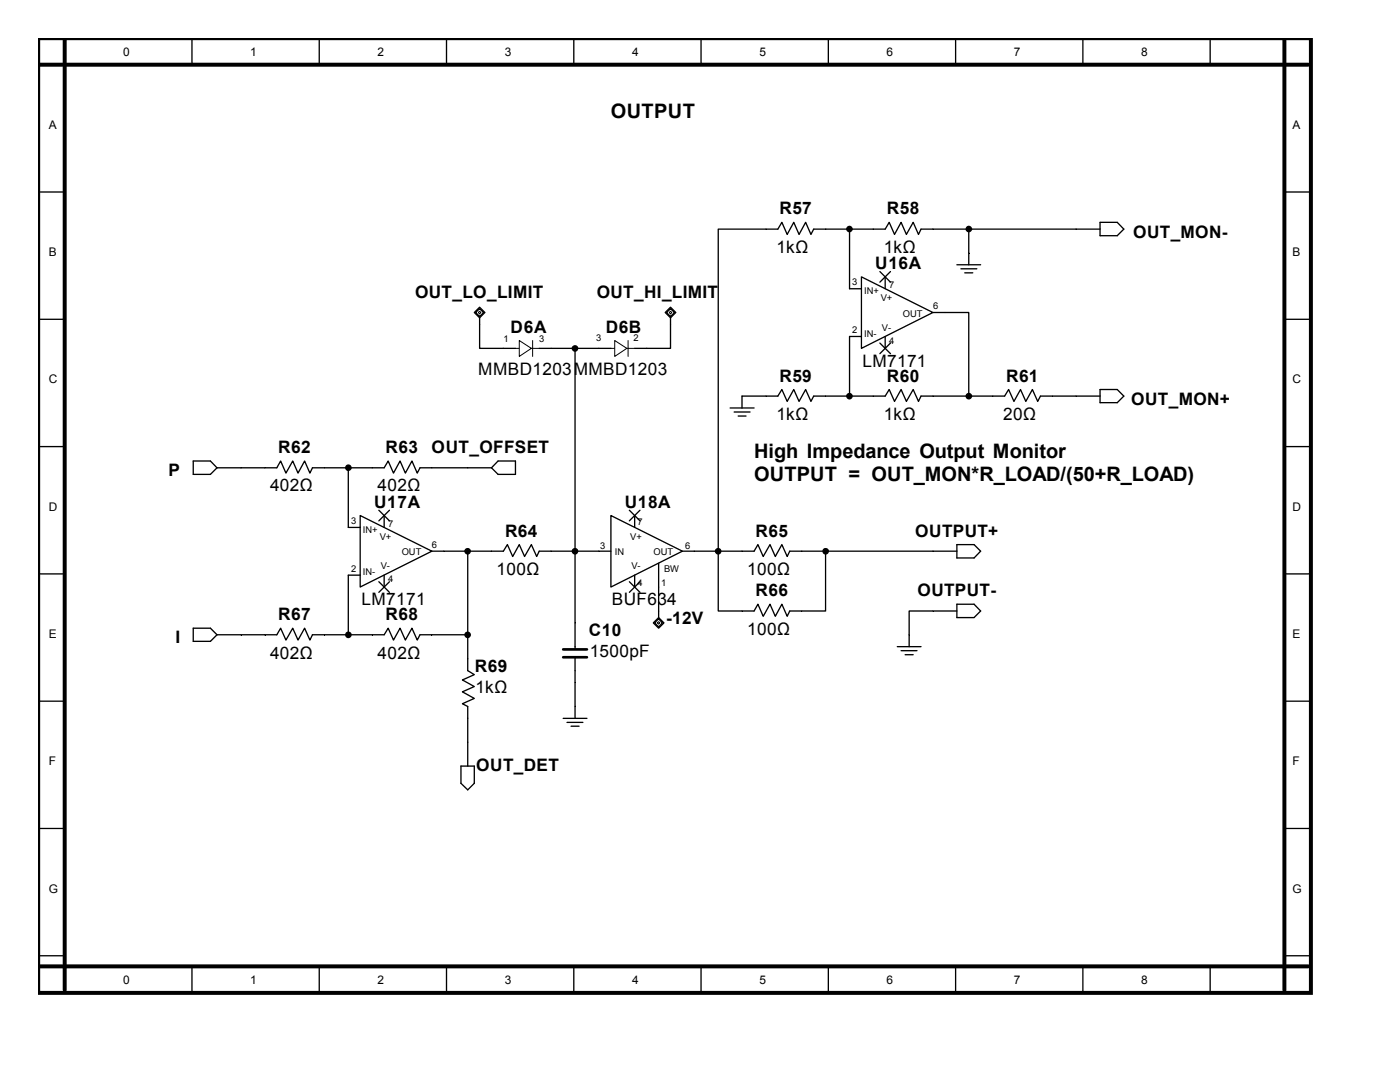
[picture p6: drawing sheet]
<svg xmlns="http://www.w3.org/2000/svg" width="279mm" height="216mm" viewBox="0 0 279 216" stroke-linecap="round" stroke-linejoin="round" font-family="sans-serif">
<path d="M7.6 7.6h254v190.5h-254zM7.6 12.9h253.5M12.9 7.6v190M256.3 7.6v190M7.6 192.8h253.5" fill="none" stroke="#000" stroke-width=".79"/>
<g fill="none" stroke="#000" stroke-width=".26">
<path d="M38.3 7.6v5.3M63.7 7.6v5.3M89.1 7.6v5.3M114.5 7.6v5.3M139.9 7.6v5.3M165.3 7.6v5.3M190.7 7.6v5.3M216.1 7.6v5.3M241.5 7.6v5.3M7.6 38.3h5.3M256.3 38.3h5.3M7.6 63.7h5.3"/>
<path d="M256.3 63.7h5.3M7.6 89.1h5.3M256.3 89.1h5.3M7.6 114.5h5.3M256.3 114.5h5.3M7.6 139.9h5.3M256.3 139.9h5.3M7.6 165.3h5.3M256.3 165.3h5.3M7.6 190.7h5.3M38.3 192.8v5.3M63.7 192.8v5.3"/>
<path d="M89.1 192.8v5.3M114.5 192.8v5.3M139.9 192.8v5.3M165.3 192.8v5.3M190.7 192.8v5.3M216.1 192.8v5.3M241.5 192.8v5.3M256.3 190.7h5.3"/>
</g>
<path d="M132.8 62.4l1-1.1 1.1 1.1-1.1 1z" fill-rule="evenodd" fill="#fff"/>
<path d="M132.8 62.4l1-1.1 1.1 1.1-1.1 1zM133 62.4l.8-.8 .8 .8-.8 .8zM133.8 63.4v1.4" fill="none" stroke="#000" stroke-width=".26"/>
<path d="M133.6 62.4l.2-.3 .3 .3-.3 .3z" fill="none" stroke="#000" stroke-width=".2"/>
<path d="M94.7 62.4l1-1.1 1.1 1.1-1.1 1z" fill-rule="evenodd" fill="#fff"/>
<path d="M94.7 62.4l1-1.1 1.1 1.1-1.1 1zM94.9 62.4l.8-.8 .8 .8-.8 .8zM95.7 63.4v1.4" fill="none" stroke="#000" stroke-width=".26"/>
<path d="M95.5 62.4l.2-.3 .3 .3-.3 .3zM102.9 69.5h4.7M106.3 67.9v3.2" fill="none" stroke="#000" stroke-width=".2"/>
<path d="M103.6 67.9l2.4 1.6-2.4 1.6z" fill="#fff"/>
<path d="M103.6 67.9l2.4 1.6-2.4 1.6zM121.9 69.5h4.8M125.3 67.9v3.2" fill="none" stroke="#000" stroke-width=".2"/>
<path d="M100.5 69.5h2.4M107.6 69.5h2.4" fill="none" stroke="#000" stroke-width=".26"/>
<path d="M122.7 67.9l2.4 1.6-2.4 1.6z" fill="#fff"/>
<path d="M122.7 67.9l2.4 1.6-2.4 1.6z" fill="none" stroke="#000" stroke-width=".2"/>
<g fill="none" stroke="#000" stroke-width=".26">
<path d="M169.5 57.6h2.4M171.9 55.2l14.3 7.2-14.3 7.1zM175.6 54.2l2.1 2.1M176.7 55.2v2.4M177.7 54.2l-2.1 2.1M191 52.8h4.7M191.8 53.6h3.1M192.5 54.4h1.6M193.3 50.5v2.3M119.5 69.5h2.4M126.7 69.5h2.3M148.1 79v2.4"/>
<path d="M169.5 67.1h2.4M175.6 68.5l2.1 2.1M176.7 67.1v2.4M177.7 68.5l-2.1 2.1M186.2 62.4h2.4M145.7 81.4h4.8M146.5 82.2h3.2M147.3 83h1.6M69.5 105.2h2.4M69.5 114.8h2.4M71.9 102.9l14.3 7.1-14.3 7.1zM75.6 101.8l2.1 2.1"/>
<path d="M75.6 116.1l2.1 2.1M76.7 102.9v2.3M76.7 114.8v2.3M77.7 101.8l-2.1 2.1M77.7 116.1l-2.1 2.1M86.2 110h2.4M119.5 110h2.4M121.9 102.9l14.3 7.1-14.3 7.1zM125.6 101.8l2.1 2.1M125.6 116.1l2.1 2.1M126.7 102.9v2.3M126.7 114.8v2.3"/>
<path d="M127.7 101.8l-2.1 2.1M127.7 116.1l-2.1 2.1M131.4 112.4v4.7M136.2 110h2.4M179.1 129h4.7M179.8 129.8h3.2M180.6 130.6h1.6M181.4 126.7v2.3"/>
<circle cx="193.4" cy="45.7" r=".53"/>
<circle cx="114.7" cy="69.5" r=".53"/>
<circle cx="193.4" cy="79.1" r=".54"/>
<circle cx="93.3" cy="110" r=".53"/>
<circle cx="114.7" cy="110" r=".53"/>
</g>
<g fill="#000">
<circle cx="193.4" cy="45.7" r=".53"/>
<circle cx="114.7" cy="69.5" r=".53"/>
<circle cx="193.4" cy="79.1" r=".54"/>
<circle cx="93.3" cy="110" r=".53"/>
<circle cx="114.7" cy="110" r=".53"/>
</g>
<path d="M130.4 124.3l1-1.1 1.1 1.1-1.1 1z" fill-rule="evenodd" fill="#fff"/>
<g fill="none" stroke="#000" stroke-width=".26">
<path d="M169.5 45.7v11.9M193.3 45.7v4.8M219.5 45.7h-35.7l-.5 1.1-1.1-2.4-1.3 2.4-1.1-2.4-1.3 2.4-1-2.4-.8 1.3h-14.3l-.6 1.1-1-2.4-1.3 2.4-1.1-2.4-1.3 2.4-1.1-2.4-.8 1.3h-11.9v76.2h7.2l.8-1.3 1 2.4 1.4-2.4 1 2.4 1.3-2.4 1.1 2.4 .5-1.1h7.2v-11.9M219.5 44.4h3.5l1.3 1.3-1.3 1.3h-3.5zM95.7 64.8v4.7h4.8M110 69.5h9.5M114.8 69.5v60.1M133.8 64.8v4.7h-4.8M148.1 79h7.1l.8-1.3 1.1 2.4 1.3-2.4 1.1 2.4 1.3-2.4 1 2.4 .6-1.1h14.3l.8-1.3 1 2.4 1.3-2.4 1.1 2.4 1.3-2.4 1.1 2.4 .5-1.1h16.7l.8-1.3 1.1 2.4 1.3-2.4 1 2.4 1.3-2.4 1.1 2.4 .5-1.1h11.9M169.5 67.1v11.9M188.6 62.4h4.7v16.6M219.5 77.7h3.5l1.3 1.3-1.3 1.3h-3.5z"/>
<path d="M38.6 92h3.4l1.3 1.3-1.3 1.4h-3.4zM43.3 93.3h11.9l.8-1.3 1.1 2.4 1.3-2.4 1.1 2.4 1.3-2.4 1 2.4 .6-1.1h14.3l.8-1.3 1 2.4 1.3-2.4 1.1 2.4 1.3-2.4 1.1 2.4 .5-1.1h14.3M69.5 93.3v11.9M99.4 92h3.5v2.7h-3.5l-1.3-1.4zM69.5 114.8v11.9M88.6 110h11.9l.8-1.3 1 2.3 1.3-2.3 1.1 2.3 1.3-2.3 1.1 2.3 .5-1h11.9M93.3 110v23.8l1.4 .8-2.4 1.1 2.4 1.3-2.4 1 2.4 1.4-2.4 1 1 .6v11.9M131.4 117.1v6.1M138.6 110h11.9l.8-1.3 1 2.3 1.4-2.3 1 2.3 1.3-2.3 1.1 2.3 .5-1h33.4M191 108.7h3.4l1.3 1.3-1.3 1.3h-3.4zM38.6 125.3h3.4l1.3 1.4-1.3 1.3h-3.4zM43.3 126.7h11.9l.8-1.4 1.1 2.4 1.3-2.4 1.1 2.4 1.3-2.4 1 2.4 .6-1h14.3l.8-1.4 1 2.4 1.3-2.4 1.1 2.4 1.3-2.4 1.1 2.4 .5-1h9.5"/>
<path d="M114.8 131.1v12.2M130.4 124.3l1-1.1 1.1 1.1-1.1 1zM130.6 124.3l.8-.8 .8 .8-.8 .8zM191 121.9h-9.6v4.8M191 120.6h3.4l1.3 1.3-1.3 1.3h-3.4zM92 152.9h2.7v3.4l-1.4 1.3-1.3-1.3zM112.4 143.3h4.7M113.2 144.1h3.1M114 144.9h1.6"/>
<circle cx="169.5" cy="45.7" r=".52"/>
<circle cx="169.5" cy="79.1" r=".53"/>
<circle cx="69.5" cy="93.3" r=".53"/>
<circle cx="143.3" cy="110" r=".53"/>
<circle cx="164.8" cy="110" r=".54"/>
<circle cx="69.5" cy="126.7" r=".54"/>
<circle cx="93.3" cy="126.7" r=".53"/>
</g>
<path d="M131.1 124.3l.3-.3 .3 .3-.3 .2z" fill="none" stroke="#000" stroke-width=".2"/>
<g fill="#000">
<circle cx="169.5" cy="45.7" r=".52"/>
<circle cx="169.5" cy="79.1" r=".53"/>
<circle cx="69.5" cy="93.3" r=".53"/>
<circle cx="143.3" cy="110" r=".53"/>
<circle cx="164.8" cy="110" r=".54"/>
<circle cx="69.5" cy="126.7" r=".54"/>
<circle cx="93.3" cy="126.7" r=".53"/>
</g>
<path d="M112.4 129.6h4.7M112.4 131.1h4.7" fill="none" stroke="#000" stroke-width=".53"/>
<g font-size="4">
<text x="121.9" y="23.5">OUTPUT</text>
<text x="150.5" y="91.5">High Impedance Output Monitor</text>
<text x="150.5" y="96.1">OUTPUT = OUT_MON*R_LOAD/(50+R_LOAD)</text>
</g>
<g font-size="3.4">
<text x="155.6" y="42.8">R57</text>
<text x="177" y="42.8">R58</text>
<text x="226.1" y="47.6">OUT_MON-</text>
<text x="154.9" y="50.4">1kΩ</text>
<text x="174.7" y="53.7">U16A</text>
<text x="176.4" y="50.4">1kΩ</text>
<text x="82.8" y="59.5">OUT_LO_LIMIT</text>
<text x="119.1" y="59.5">OUT_HI_LIMIT</text>
<text x="101.9" y="66.4">D6A</text>
<text x="120.9" y="66.4">D6B</text>
<text x="95.5" y="74.8">MMBD1203MMBD1203</text>
<text x="155.6" y="76.2">R59</text>
<text x="172.1" y="73.2">LM7171</text>
<text x="177" y="76.2">R60</text>
<text x="200.8" y="76.2">R61</text>
<text x="154.9" y="83.8">1kΩ</text>
<text x="176.4" y="83.8">1kΩ</text>
<text x="200.2" y="83.8">20Ω</text>
<text x="225.7" y="80.9">OUT_MON+</text>
<text x="33.7" y="95">P</text>
<text x="55.5" y="90.4">R62</text>
<text x="77" y="90.4">R63</text>
<text x="86.1" y="90.4">OUT_OFFSET</text>
<text x="53.9" y="98">402Ω</text>
<text x="74.7" y="101.3">U17A</text>
<text x="75.4" y="98">402Ω</text>
<text x="124.7" y="101.3">U18A</text>
<text x="100.8" y="107.1">R64</text>
<text x="150.8" y="107.1">R65</text>
<text x="182.6" y="107.1">OUTPUT+</text>
<text x="99.1" y="114.7">100Ω</text>
<text x="149.1" y="114.7">100Ω</text>
<text x="150.8" y="119">R66</text>
<text x="183.1" y="119">OUTPUT-</text>
<text x="55.5" y="123.8">R67</text>
<text x="72.2" y="120.8">LM7171</text>
<text x="77" y="123.8">R68</text>
<text x="122.1" y="120.8">BUF634</text>
<text x="132.9" y="124.6">-12V</text>
<text x="35.1" y="128.3">I</text>
<text x="53.9" y="131.4">402Ω</text>
<text x="75.4" y="131.4">402Ω</text>
<text x="117.5" y="127">C10</text>
<text x="117.7" y="131.1">1500pF</text>
<text x="149.1" y="126.6">100Ω</text>
<text x="94.8" y="134.1">R69</text>
<text x="94.9" y="138.3">1kΩ</text>
<text x="95" y="153.9">OUT_DET</text>
</g>
<g font-size="2.4">
<text x="24.6" y="11.1">0</text>
<text x="50" y="11.1">1</text>
<text x="75.4" y="11.1">2</text>
<text x="100.8" y="11.1">3</text>
<text x="126.2" y="11.1">4</text>
<text x="151.6" y="11.1">5</text>
<text x="177" y="11.1">6</text>
<text x="202.4" y="11.1">7</text>
<text x="227.8" y="11.1">8</text>
<text x="9.7" y="25.7">A</text>
<text x="257.9" y="25.7">A</text>
<text x="9.7" y="51.1">B</text>
<text x="257.9" y="51.1">B</text>
<text x="9.7" y="76.5">C</text>
<text x="257.9" y="76.5">C</text>
<text x="9.7" y="101.9">D</text>
<text x="257.9" y="101.9">D</text>
<text x="9.7" y="127.3">E</text>
<text x="257.9" y="127.3">E</text>
<text x="9.7" y="152.7">F</text>
<text x="257.9" y="152.7">F</text>
<text x="9.7" y="178.1">G</text>
<text x="257.9" y="178.1">G</text>
<text x="24.6" y="196.3">0</text>
<text x="50" y="196.3">1</text>
<text x="75.4" y="196.3">2</text>
<text x="100.8" y="196.3">3</text>
<text x="126.2" y="196.3">4</text>
<text x="151.6" y="196.3">5</text>
<text x="177" y="196.3">6</text>
<text x="202.4" y="196.3">7</text>
<text x="227.8" y="196.3">8</text>
</g>
<g font-size="1.9">
<text x="170.1" y="56.9">3</text>
<text x="172.5" y="58.7">IN+</text>
<text x="177.5" y="57.4">7</text>
<text x="175.8" y="60.1">V+</text>
<text x="176" y="66">V-</text>
<text x="180.2" y="63.2">OUT</text>
<text x="186.2" y="61.7">6</text>
<text x="100.5" y="68.3">1</text>
<text x="107.6" y="68.3">3</text>
<text x="119" y="68">3</text>
<text x="126.4" y="68">2</text>
<text x="170.1" y="66.5">2</text>
<text x="172.5" y="67.2">IN-</text>
<text x="177.5" y="68.6">4</text>
<text x="70.1" y="104.6">3</text>
<text x="72.4" y="106.3">IN+</text>
<text x="75.8" y="107.7">V+</text>
<text x="77.5" y="105.1">7</text>
<text x="125.8" y="107.7">V+</text>
<text x="127.2" y="104.8">7</text>
<text x="76" y="113.6">V-</text>
<text x="80.2" y="110.8">OUT</text>
<text x="86.2" y="109.3">6</text>
<text x="119.8" y="109.6">3</text>
<text x="122.7" y="110.8">IN</text>
<text x="126" y="113.6">V-</text>
<text x="130.4" y="110.8">OUT</text>
<text x="136.7" y="109.6">6</text>
<text x="70.1" y="114.1">2</text>
<text x="72.4" y="114.8">IN-</text>
<text x="77.5" y="116.2">4</text>
<text x="127.2" y="117">4</text>
<text x="132" y="117">1</text>
<text x="132.5" y="114.2">BW</text>
</g>
</svg>
